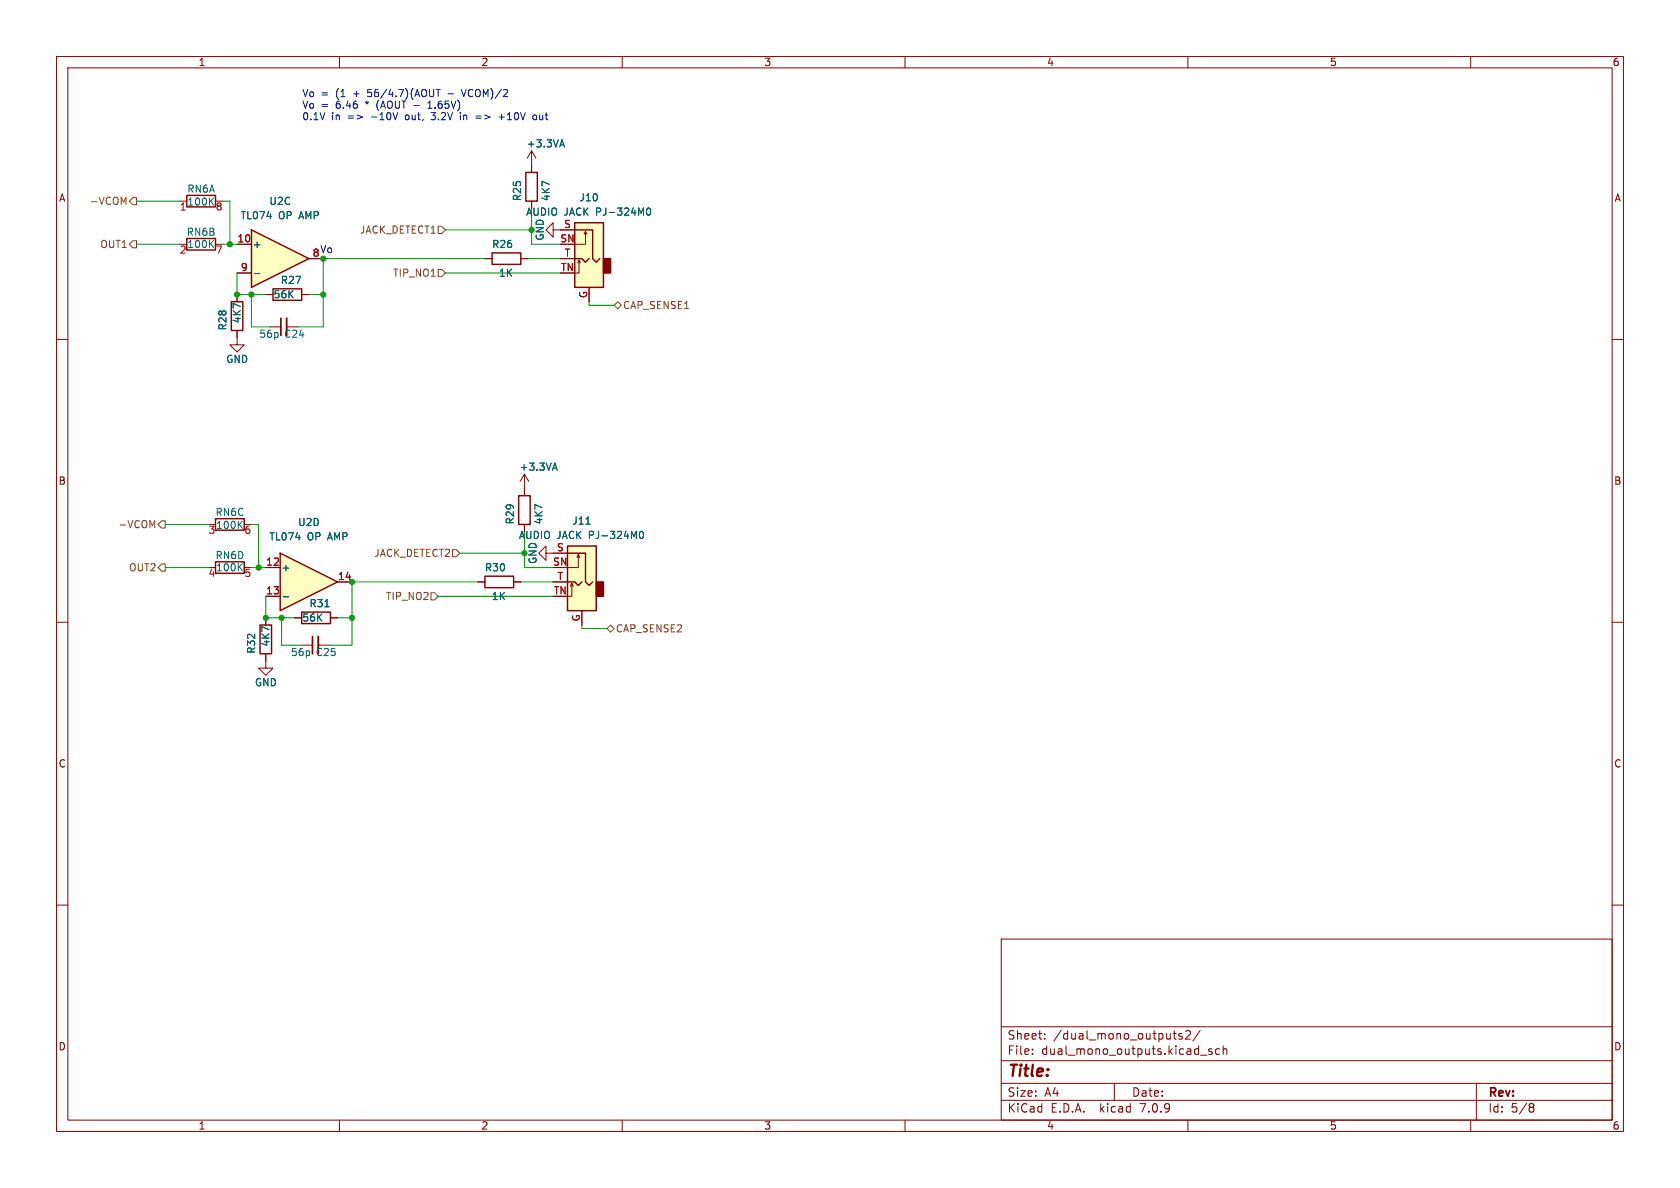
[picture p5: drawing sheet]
<svg xmlns="http://www.w3.org/2000/svg" width="297mm" height="210mm" viewBox="0 0 297 210" stroke-linecap="round" stroke-linejoin="round" font-family="sans-serif">
<g fill="none" stroke="#840000" stroke-width=".18">
<path d="M10 10h277v190h-277zM12 12h273v186h-273zM60 10v2M110 10v2M160 10v2M210 10v2M260 10v2M10 60h2M85.7 45.7h1.3M92.1 45.7h1.2M285 60h2M36.8 92.7h1.3"/>
<path d="M43.2 92.7h1.2M10 110h2M285 110h2M10 160h2M285 160h2M177 166h108v32h-108zM60 198v2M110 198v2M160 198v2M177 194.5h108M177 191.5h108M177 187.5h108"/>
<path d="M177 181.5h108M182.5 186.3v.1M182.5 185.5v.1M184.7 183.6v.1M184.7 182.8v.1M197 191.5v3M207.4 182.7h.6M207.6 183.5l.4 .2M209 182.8l-.4-.1-.2 .2 .1 .2 .5 .2v.3h-.6M209.6 182.3l.6-.1 .2 .1 .1 .3-1 1.1h1M210 198v2M212.2 182.1l-1.3 2"/>
<path d="M212.2 186.5h1.2M214.2 185.5l-.3-.1-.2 .2v.2l.5 .2v.3h-.5M215.6 185.5l-.4-.1-.3 .3v.4l.1 .2h.6M216.2 185.5l.3-.1 .3 .1 .1 .9M216.2 184.9v1.5M260 198v2M261 191.5v6.5M270.6 195.1h.3l.3 .3-.3 .3M270.6 195.7h.3M270.9 195.7l.2 .2 .1 .4-.3 .3h-.3"/>
</g>
<path d="M87 44.7h5.1v2h-5.1zM38.1 91.7h5.1v2h-5.1z" fill="none" stroke="#840000" stroke-width=".25"/>
<path d="M42.3 92.7l.5 .7M42.8 92.1l-.7 .8" fill="none" stroke="#006464" stroke-width=".18"/>
<path d="M44.4 40.6l10.2 5.1-10.2 5.1z" fill="#ffffc2"/>
<g fill="none" stroke="#840000" stroke-width=".25">
<path d="M33 34.5h5.1v2.1h-5.1zM93 30.5h2v5.1h-2zM101.6 39.4h5.1v11.4h-5.1zM33 42.2h5.1v2h-5.1zM44.4 40.6l10.2 5.1-10.2 5.1zM48.3 51.1h5v2h-5zM101.6 45.7h1.3l.6 .7 .6-.7M101.6 40.6h3.2v5.1l.6 .7 .6-.7M38.1 99.3h5.1v2h-5.1zM91.7 87.6h2v5.1h-2zM100.3 96.5h5.1v11.5h-5.1zM100.3 97.8h3.2v5.1l.6 .6 .7-.6"/>
<path d="M46 110.5h2v5.1h-2zM85.7 101.9h5.1v2h-5.1zM100.3 102.9h1.3l.6 .6 .7-.6"/>
</g>
<g fill="none" stroke="#840000" stroke-width=".18">
<path d="M31.7 35.6h1.3M38.1 35.6h1.3M94 26.7v3.8M94 35.6v1.2M94 26.7l-.8 1.2M94 26.7l.7 1.2M31.7 43.2h1.3M38.1 43.2h1.3M41.9 43.2h2.5M41.9 48.3h2.5M47 52.1h1.3M47.6 57.8h2.1"/>
<path d="M50.7 57.8h2M53.3 52.1h1.3M54.6 45.7h2.5M97.8 40.6v1.3l-1.3-1.3 1.3-1.2v1.2h3.8M99.1 45.7h2.5M102.4 46l-.3 .5M102.6 46.5l-.2-.5v2.3h-.8M103.5 40.9l-.2 .5M103.8 41.4l-.3-.5v2.3h-1.9M104.1 50.8v2.5M92.7 86.4v1.2M92.7 92.7v1.3"/>
<path d="M97.8 97.8h2.5M102.2 98l-.2 .6M102.5 98.6l-.3-.6v2.3h-1.9M36.8 100.3h1.3M43.2 100.3h1.2M47 115.6v2.5h1.3l-1.3 1.3-1.3-1.3h1.3M47 109.2v1.3M84.5 102.9h1.2M90.8 102.9h1.3M97.8 102.9h2.5M101.1 103.1l-.3 .5M101.3 103.6l-.2-.5v2.3h-.8"/>
<path d="M102.9 108v2.5"/>
</g>
<path d="M37.2 35.5l.6 .8M37.8 35l-.8 .7M99.1 25.6h.6M99.4 24.7l.4 1.3M114.4 36.9l.2-.1a.68 .68 0 0 1 .4 .6 .68 .68 0 0 1-.4 .6l-.2-.1-.1-.3zM37.2 43l.6 .8M37.8 42.5l-.8 .7M45 48.4h.9M42.8 99.6l-.7 .8M103.6 92.7h.7M113.2 94l.1-.1a.68 .68 0 0 1 .5 .7 .68 .68 0 0 1-.5 .6 .84 .84 0 0 1-.1-1.2zM42.3 100.2l.5 .7" fill="none" stroke="#006464" stroke-width=".18"/>
<path d="M50.7 56.3v3" fill="none" stroke="#840000" stroke-width=".33"/>
<path d="M49.7 56.3v3" fill="none" stroke="#840000" stroke-width=".3"/>
<g fill="#ffffc2" stroke="#ffffc2" stroke-width=".18">
<path d="M101.6 39.4h5.1v11.4h-5.1z"/>
<path d="M100.3 96.5h5.1v11.5h-5.1z"/>
</g>
<g fill="#840000" stroke="#840000" stroke-width=".25">
<path d="M106.7 45.7h1.2v2.6h-1.2z"/>
<path d="M105.4 102.9h1.3v2.5h-1.3z"/>
</g>
<path d="M49.5 97.8l10.2 5.1-10.2 5.1z" fill="#ffffc2"/>
<path d="M40.9 53.3h2v5.1h-2zM49.5 97.8l10.2 5.1-10.2 5.1zM53.3 108.2h5.1v2h-5.1z" fill="none" stroke="#840000" stroke-width=".25"/>
<g fill="none" stroke="#840000" stroke-width=".18">
<path d="M94 29.2v1.3M94 35.6v1.2M41.9 58.4v2.6h1.3l-1.3 1.2-1.3-1.2h1.3M41.9 52.1v1.2M41.9 43.2h2.5M41.9 48.3h2.5M47 52.1h1.3M53.3 52.1h1.3M54.6 45.7h2.5M85.7 45.7h1.3M92.1 45.7h1.2M99.1 40.6h2.5"/>
<path d="M99.1 45.7h2.5M104.1 50.8v2.5M92.7 83.8l-.8 1.3M92.7 83.8v3.8M92.7 92.7v1.3M92.7 83.8l.8 1.3M96.5 97.8v1.3l-1.3-1.3 1.3-1.3v1.3h3.8M47 100.3h2.5M47 105.4h2.5M47 109.2v1.3M47 115.6v1.2M52.1 109.2h1.2"/>
<path d="M53.2 114h2M56.3 114h2M58.4 109.2h1.3M59.7 102.9h2.5M84.5 102.9h1.2M90.8 102.9h1.3M97.8 102.9h2.5M102.9 108v2.5"/>
</g>
<path d="M99.1 25.6h.6M99.4 24.7l.4 1.3M114.4 36.9l.2-.1a.68 .68 0 0 1 .4 .6 .68 .68 0 0 1-.4 .6l-.2-.1-.1-.3zM45 48.4h.9M97.8 82.8h.6M98.1 81.9l.4 1.2M103.6 92.7h.7M113.2 94l.1-.1a.68 .68 0 0 1 .5 .7 .68 .68 0 0 1-.5 .6 .84 .84 0 0 1-.1-1.2zM50.1 105.5h.9M57.4 107.3h.8" fill="none" stroke="#006464" stroke-width=".18"/>
<path d="M56.3 112.5v3.1" fill="none" stroke="#840000" stroke-width=".33"/>
<path d="M55.2 112.5v3.1" fill="none" stroke="#840000" stroke-width=".3"/>
<path d="M21.8 35.8l.5-.9v1.2M23.5 34.9h.6v1.3h-.6l-.6-.6zM23.5 42.5h.6v1.3h-.6l-.6-.6zM77.5 40h.6l.6 .6-.6 .7h-.6zM77.5 47.6h.6l.6 .7-.6 .6h-.6zM108.6 54l.6-.7 .7 .7-.7 .6zM26.9 92.9l.4-.9v1.3M27.9 92.7l.7-.6h.6v1.2h-.6zM28.6 99.7h.6v1.3h-.6l-.7-.7zM80 97.2h.6l.7 .6-.7 .6h-.6zM76.2 104.8h.6l.7 .6-.7 .6h-.6zM107.3 111.1l.6-.6 .7 .6-.7 .7z" fill="none" stroke="#725600" stroke-width=".18"/>
<g fill="none" stroke="#0000c2" stroke-width=".18">
<path d="M70.3 19.9l-.4 1.3M75.6 19.1h.8M76 17.9v1.2M77.1 15.8h.7M77.4 15.8v1.3M79.2 16.6h1M81.6 15.8l.4 1.3M76.2 21.1l.2 .1M81.4 20.3v.9M84.1 20.5h1M84.1 20.9h1M88.2 20.7h1"/>
<path d="M88.7 20.2v1M94.3 20.5l.1-.2 .4 .2 .1 .4-.2 .2-.3 .1-.1-.1z"/>
</g>
<g fill="none" stroke="#009600" stroke-width=".18">
<path d="M24.1 35.6h7.6M39.4 35.6h1.2v7.6M94 36.8v6.4h5.1M24.1 43.2h7.6M39.4 43.2h2.5M41.9 48.3v3.8h5.1M44.4 52.1v5.7h3.2M54.6 52.1h2.5M78.7 40.6h15.3M78.7 48.3h20.4M85.7 45.7h-28.6v12.1h-4.4M93.3 45.7h5.8"/>
<path d="M104.1 53.3v.7h4.5M29.2 92.7h7.6M44.4 92.7h1.3v7.6M81.3 97.8h11.4M92.7 94v6.3h5.1M29.2 100.3h7.6M44.4 100.3h2.6M47 105.4v3.8h5.1M49.8 109.2v4.8h3.4M59.7 109.2h2.5M77.5 105.4h20.3M84.5 102.9h-22.3v11.1h-3.9"/>
<path d="M92.1 102.9h5.7M102.9 110.5v.6h4.4"/>
</g>
<g fill="#009600" stroke="#009600" stroke-width=".18">
<circle cx="57.1" cy="52.1" r=".46"/>
<circle cx="57.1" cy="45.7" r=".46"/>
<circle cx="44.4" cy="52.1" r=".46"/>
<circle cx="41.9" cy="52.1" r=".46"/>
<circle cx="40.6" cy="43.2" r=".46"/>
<circle cx="94" cy="40.6" r=".46"/>
<circle cx="47" cy="109.2" r=".46"/>
<circle cx="49.8" cy="109.2" r=".46"/>
<circle cx="62.2" cy="102.9" r=".46"/>
<circle cx="62.2" cy="109.2" r=".46"/>
<circle cx="45.7" cy="100.3" r=".46"/>
<circle cx="92.7" cy="97.8" r=".46"/>
</g>
<text font-size="2.8" fill="#840000" x="178" y="190.9">Title:</text>
<g font-size="2.1" fill="#840000">
<text x="178" y="184">Sheet:</text>
<text x="186.2" y="184">/dual_mono_outputs2/</text>
<text x="178" y="186.7">File:</text>
<text x="184.1" y="186.7">dual_mono_outputs.kicad_sch</text>
<text x="178" y="196.9">KiCad</text>
<text x="178" y="194.1">Size:</text>
<text x="184.7" y="194.1">A4</text>
<text x="185.7" y="196.9">E.D.A.</text>
<text x="194.6" y="196.9">kicad</text>
<text x="200" y="194.1">Date:</text>
<text x="201.8" y="196.9">7.0.9</text>
<text x="263" y="194.3">Rev:</text>
<text x="263" y="196.9">Id:</text>
<text x="267.1" y="196.9">5/8</text>
</g>
<g font-size="1.8" fill="#840000">
<text x="35" y="11.9">1</text>
<text x="85" y="11.9">2</text>
<text x="135" y="11.9">3</text>
<text x="185" y="11.9">4</text>
<text x="235" y="11.9">5</text>
<text x="285" y="11.9">6</text>
<text x="10.3" y="35.9">A</text>
<text x="285.3" y="35.9">A</text>
<text x="10.3" y="85.9">B</text>
<text x="285.3" y="85.9">B</text>
<text x="10.3" y="135.9">C</text>
<text x="285.3" y="135.9">C</text>
<text x="10.3" y="185.9">D</text>
<text x="285.3" y="185.9">D</text>
<text x="35" y="199.9">1</text>
<text x="85" y="199.9">2</text>
<text x="135" y="199.9">3</text>
<text x="185" y="199.9">4</text>
<text x="235" y="199.9">5</text>
<text x="285" y="199.9">6</text>
</g>
<g font-size="1.8" fill="#0000c2">
<text x="53.3" y="17.3">Vo</text>
<text x="56.7" y="17.3">=</text>
<text x="59.5" y="17.3">(1</text>
<text x="62.7" y="17.3">+</text>
<text x="65.5" y="17.3">56/4.7)(AOUT</text>
<text x="82.6" y="17.3">VCOM)/2</text>
<text x="53.3" y="19.3">Vo</text>
<text x="53.3" y="21.3">0.1V</text>
<text x="56.7" y="19.3">=</text>
<text x="58.6" y="21.3">in</text>
<text x="59.5" y="19.3">6.46</text>
<text x="61.5" y="21.3">=&gt;</text>
<text x="64.9" y="19.3">*</text>
<text x="65.9" y="21.3">-10V</text>
<text x="67" y="19.3">(AOUT -</text>
<text x="72.1" y="21.3">out,</text>
<text x="76.5" y="19.3">1.65V)</text>
<text x="76.9" y="21.3">3.2V</text>
<text x="82.2" y="21.3">in</text>
<text x="85.1" y="21.3">=&gt;</text>
<text x="89.4" y="21.3">+10V</text>
<text x="95.7" y="21.3">out</text>
<text x="56.5" y="44.8">Vo</text>
</g>
<g font-size="1.8" fill="#006464">
<text x="93" y="26.3">+3.3VA</text>
<text x="33" y="34.3">RN6A</text>
<text x="92.3" y="35.7" transform="rotate(-90 92.3 35.7)">R25</text>
<text x="97.4" y="35.7" transform="rotate(-90 97.4 35.7)">4K7</text>
<text x="102.3" y="35.8">J10</text>
<text x="32.9" y="41.9">RN6B</text>
<text x="33" y="36.6">100K</text>
<text x="42.4" y="39">TL074</text>
<text x="47.5" y="36.4">U2C</text>
<text x="49.2" y="39">OP AMP</text>
<text x="92.9" y="38.3">AUDIO JACK</text>
<text x="105.5" y="38.3">PJ-324M0</text>
<text x="33" y="44">100K</text>
<text x="44.6" y="44">+</text>
<text x="86.9" y="44">R26</text>
<text x="96.3" y="42.6" transform="rotate(-90 96.3 42.6)">GND</text>
<text x="48.3" y="52.9">56K</text>
<text x="49.5" y="50.4">R27</text>
<text x="88.1" y="49.1">1K</text>
<text x="40.2" y="58.5" transform="rotate(-90 40.2 58.5)">R28</text>
<text x="42.8" y="57.2" transform="rotate(-90 42.8 57.2)">4K7</text>
<text x="45.7" y="59.9">56p</text>
<text x="50.1" y="59.9">C24</text>
<text x="39.9" y="64.4">GND</text>
<text x="91.8" y="83.4">+3.3VA</text>
<text x="38" y="91.4">RN6C</text>
<text x="38.1" y="93.7">100K</text>
<text x="47.5" y="95.7">TL074</text>
<text x="52.6" y="93.2">U2D</text>
<text x="54.3" y="95.7">OP AMP</text>
<text x="91" y="92.8" transform="rotate(-90 91 92.8)">R29</text>
<text x="91.6" y="95.5">AUDIO JACK</text>
<text x="96.1" y="92.8" transform="rotate(-90 96.1 92.8)">4K7</text>
<text x="101.1" y="92.9">J11</text>
<text x="104.2" y="95.5">PJ-324M0</text>
<text x="38" y="99">RN6D</text>
<text x="38.1" y="101.2">100K</text>
<text x="49.7" y="101.2">+</text>
<text x="85.6" y="101.2">R30</text>
<text x="95.1" y="99.8" transform="rotate(-90 95.1 99.8)">GND</text>
<text x="54.6" y="107.5">R31</text>
<text x="86.8" y="106.3">1K</text>
<text x="53.3" y="110.1">56K</text>
<text x="45.3" y="115.7" transform="rotate(-90 45.3 115.7)">R32</text>
<text x="47.9" y="114.4" transform="rotate(-90 47.9 114.4)">4K7</text>
<text x="51.3" y="116.2">56p</text>
<text x="55.7" y="116.2">C25</text>
<text x="45" y="121.5">GND</text>
</g>
<g font-size="1.8" fill="#725600">
<text x="15.8" y="36.4">-VCOM</text>
<text x="63.5" y="41.5">JACK_DETECT1</text>
<text x="17.6" y="44">OUT1</text>
<text x="69.4" y="49.1">TIP_NO1</text>
<text x="110" y="54.8">CAP_SENSE1</text>
<text x="20.8" y="93.6">-VCOM</text>
<text x="22.7" y="101.2">OUT2</text>
<text x="66.1" y="98.7">JACK_DETECT2</text>
<text x="68.1" y="106.3">TIP_NO2</text>
<text x="108.8" y="112">CAP_SENSE2</text>
</g>
<g font-size="1.8" fill="#a90000">
<text x="31.7" y="37.5">1</text>
<text x="38" y="37.5">8</text>
<text x="99.6" y="40.4">S</text>
<text x="31.7" y="45.2">2</text>
<text x="38" y="45.2">7</text>
<text x="41.9" y="42.9">10</text>
<text x="55.2" y="45.5">8</text>
<text x="99" y="42.9">SN</text>
<text x="99.7" y="45.5">T</text>
<text x="42.5" y="48">9</text>
<text x="99.1" y="48">TN</text>
<text x="103.9" y="52.8" transform="rotate(-90 103.9 52.8)">G</text>
<text x="36.8" y="94.7">3</text>
<text x="43.1" y="94.7">6</text>
<text x="46.9" y="100.1">12</text>
<text x="97.7" y="100.1">SN</text>
<text x="98.4" y="97.5">S</text>
<text x="36.8" y="102.3">4</text>
<text x="43.1" y="102.3">5</text>
<text x="46.9" y="105.2">13</text>
<text x="59.6" y="102.6">14</text>
<text x="97.8" y="105.2">TN</text>
<text x="98.5" y="102.6">T</text>
<text x="102.6" y="110" transform="rotate(-90 102.6 110)">G</text>
</g>
</svg>
